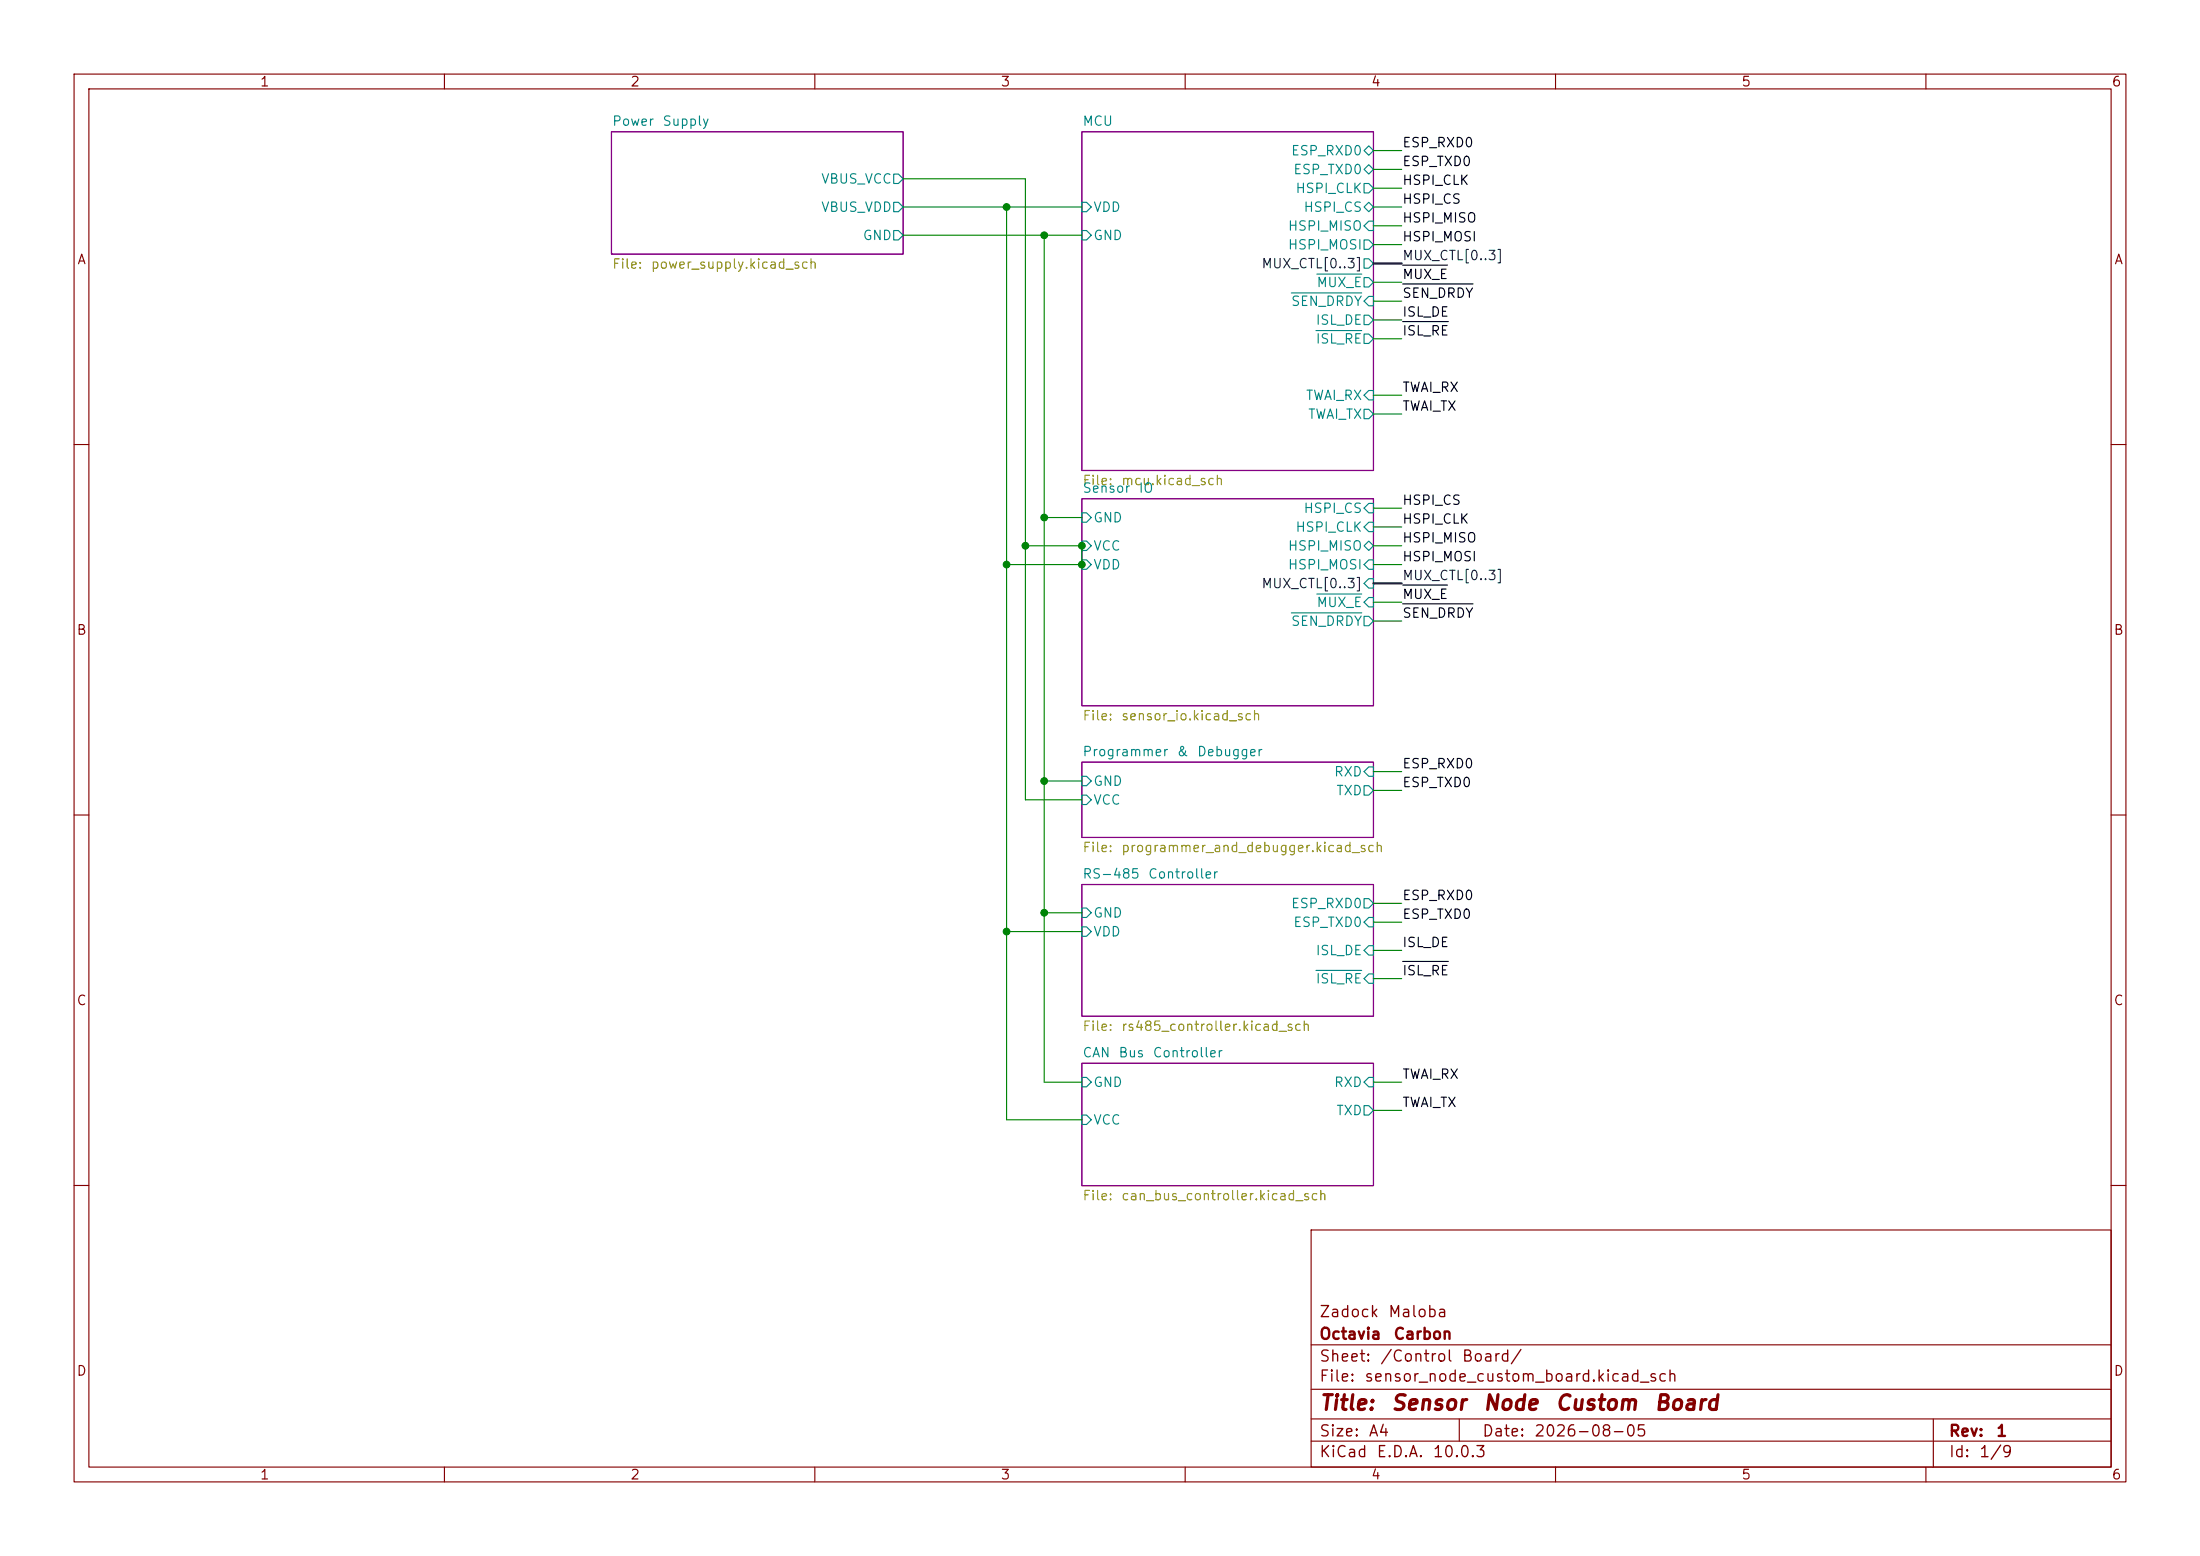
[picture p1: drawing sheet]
(kicad_sch
 (version 20260306)
 (generator "eeschema")
 (generator_version "10.0")
 (paper "A4")
 (title_block
  (title "Sensor Node Custom Board")
  (date "2026-08-05")
  (rev "1")
  (company "Octavia Carbon")
  (comment 1 "Zadock Maloba"))
 (lib_symbols)
 (junction
  (at 140.97 123.19)
  (diameter 0)
  (color 0 0 0 0))
 (junction
  (at 146.05 76.2)
  (diameter 0)
  (color 0 0 0 0))
 (junction
  (at 140.97 69.85)
  (diameter 0)
  (color 0 0 0 0))
 (junction
  (at 135.89 125.73)
  (diameter 0)
  (color 0 0 0 0))
 (junction
  (at 146.05 73.66)
  (diameter 0)
  (color 0 0 0 0))
 (junction
  (at 135.89 27.94)
  (diameter 0)
  (color 0 0 0 0))
 (junction
  (at 138.43 73.66)
  (diameter 0)
  (color 0 0 0 0))
 (junction
  (at 135.89 76.2)
  (diameter 0)
  (color 0 0 0 0))
 (junction
  (at 140.97 31.75)
  (diameter 0)
  (color 0 0 0 0))
 (junction
  (at 140.97 105.41)
  (diameter 0)
  (color 0 0 0 0))
 (wire
  (pts (xy 189.23 81.28) (xy 185.42 81.28))
  (stroke (width 0) (type default)))
 (wire
  (pts (xy 135.89 76.2) (xy 135.89 27.94))
  (stroke (width 0) (type default)))
 (wire
  (pts (xy 140.97 123.19) (xy 140.97 105.41))
  (stroke (width 0) (type default)))
 (wire
  (pts (xy 189.23 40.64) (xy 185.42 40.64))
  (stroke (width 0) (type default)))
 (bus
  (pts (xy 189.23 35.56) (xy 185.42 35.56))
  (stroke (width 0) (type default)))
 (wire
  (pts (xy 135.89 151.13) (xy 135.89 125.73))
  (stroke (width 0) (type default)))
 (wire
  (pts (xy 189.23 68.58) (xy 185.42 68.58))
  (stroke (width 0) (type default)))
 (wire
  (pts (xy 146.05 123.19) (xy 140.97 123.19))
  (stroke (width 0) (type default)))
 (wire
  (pts (xy 135.89 125.73) (xy 135.89 76.2))
  (stroke (width 0) (type default)))
 (wire
  (pts (xy 121.92 24.13) (xy 138.43 24.13))
  (stroke (width 0) (type default)))
 (wire
  (pts (xy 140.97 31.75) (xy 121.92 31.75))
  (stroke (width 0) (type default)))
 (wire
  (pts (xy 146.05 69.85) (xy 140.97 69.85))
  (stroke (width 0) (type default)))
 (wire
  (pts (xy 189.23 53.34) (xy 185.42 53.34))
  (stroke (width 0) (type default)))
 (wire
  (pts (xy 189.23 55.88) (xy 185.42 55.88))
  (stroke (width 0) (type default)))
 (wire
  (pts (xy 189.23 20.32) (xy 185.42 20.32))
  (stroke (width 0) (type default)))
 (wire
  (pts (xy 189.23 73.66) (xy 185.42 73.66))
  (stroke (width 0) (type default)))
 (wire
  (pts (xy 138.43 107.95) (xy 138.43 73.66))
  (stroke (width 0) (type default)))
 (wire
  (pts (xy 146.05 151.13) (xy 135.89 151.13))
  (stroke (width 0) (type default)))
 (wire
  (pts (xy 189.23 38.1) (xy 185.42 38.1))
  (stroke (width 0) (type default)))
 (wire
  (pts (xy 189.23 146.05) (xy 185.42 146.05))
  (stroke (width 0) (type default)))
 (wire
  (pts (xy 189.23 106.68) (xy 185.42 106.68))
  (stroke (width 0) (type default)))
 (wire
  (pts (xy 140.97 105.41) (xy 140.97 69.85))
  (stroke (width 0) (type default)))
 (wire
  (pts (xy 146.05 125.73) (xy 135.89 125.73))
  (stroke (width 0) (type default)))
 (wire
  (pts (xy 146.05 73.66) (xy 146.05 76.2))
  (stroke (width 0) (type default)))
 (wire
  (pts (xy 189.23 104.14) (xy 185.42 104.14))
  (stroke (width 0) (type default)))
 (wire
  (pts (xy 189.23 76.2) (xy 185.42 76.2))
  (stroke (width 0) (type default)))
 (wire
  (pts (xy 140.97 146.05) (xy 140.97 123.19))
  (stroke (width 0) (type default)))
 (wire
  (pts (xy 138.43 24.13) (xy 138.43 73.66))
  (stroke (width 0) (type default)))
 (wire
  (pts (xy 189.23 22.86) (xy 185.42 22.86))
  (stroke (width 0) (type default)))
 (wire
  (pts (xy 135.89 27.94) (xy 146.05 27.94))
  (stroke (width 0) (type default)))
 (wire
  (pts (xy 189.23 30.48) (xy 185.42 30.48))
  (stroke (width 0) (type default)))
 (wire
  (pts (xy 189.23 43.18) (xy 185.42 43.18))
  (stroke (width 0) (type default)))
 (wire
  (pts (xy 189.23 25.4) (xy 185.42 25.4))
  (stroke (width 0) (type default)))
 (bus
  (pts (xy 189.23 78.74) (xy 185.42 78.74))
  (stroke (width 0) (type default)))
 (wire
  (pts (xy 189.23 149.86) (xy 185.42 149.86))
  (stroke (width 0) (type default)))
 (wire
  (pts (xy 146.05 107.95) (xy 138.43 107.95))
  (stroke (width 0) (type default)))
 (wire
  (pts (xy 189.23 45.72) (xy 185.42 45.72))
  (stroke (width 0) (type default)))
 (wire
  (pts (xy 146.05 31.75) (xy 140.97 31.75))
  (stroke (width 0) (type default)))
 (wire
  (pts (xy 189.23 124.46) (xy 185.42 124.46))
  (stroke (width 0) (type default)))
 (wire
  (pts (xy 146.05 76.2) (xy 135.89 76.2))
  (stroke (width 0) (type default)))
 (wire
  (pts (xy 146.05 105.41) (xy 140.97 105.41))
  (stroke (width 0) (type default)))
 (wire
  (pts (xy 146.05 146.05) (xy 140.97 146.05))
  (stroke (width 0) (type default)))
 (wire
  (pts (xy 189.23 27.94) (xy 185.42 27.94))
  (stroke (width 0) (type default)))
 (wire
  (pts (xy 189.23 83.82) (xy 185.42 83.82))
  (stroke (width 0) (type default)))
 (wire
  (pts (xy 138.43 73.66) (xy 146.05 73.66))
  (stroke (width 0) (type default)))
 (wire
  (pts (xy 189.23 121.92) (xy 185.42 121.92))
  (stroke (width 0) (type default)))
 (wire
  (pts (xy 189.23 33.02) (xy 185.42 33.02))
  (stroke (width 0) (type default)))
 (wire
  (pts (xy 121.92 27.94) (xy 135.89 27.94))
  (stroke (width 0) (type default)))
 (wire
  (pts (xy 189.23 128.27) (xy 185.42 128.27))
  (stroke (width 0) (type default)))
 (wire
  (pts (xy 189.23 71.12) (xy 185.42 71.12))
  (stroke (width 0) (type default)))
 (wire
  (pts (xy 189.23 132.08) (xy 185.42 132.08))
  (stroke (width 0) (type default)))
 (wire
  (pts (xy 140.97 69.85) (xy 140.97 31.75))
  (stroke (width 0) (type default)))
 (label "~{ISL_RE}"
  (at 189.23 45.72 0)
  (effects (font (size 1.27 1.27)) (justify left bottom)))
 (label "MUX_CTL[0..3]"
  (at 189.23 35.56 0)
  (effects (font (size 1.27 1.27)) (justify left bottom)))
 (label "ESP_RXD0"
  (at 189.23 104.14 0)
  (effects (font (size 1.27 1.27)) (justify left bottom)))
 (label "HSPI_CS"
  (at 189.23 68.58 0)
  (effects (font (size 1.27 1.27)) (justify left bottom)))
 (label "HSPI_CS"
  (at 189.23 27.94 0)
  (effects (font (size 1.27 1.27)) (justify left bottom)))
 (label "HSPI_MISO"
  (at 189.23 73.66 0)
  (effects (font (size 1.27 1.27)) (justify left bottom)))
 (label "HSPI_CLK"
  (at 189.23 71.12 0)
  (effects (font (size 1.27 1.27)) (justify left bottom)))
 (label "MUX_CTL[0..3]"
  (at 189.23 78.74 0)
  (effects (font (size 1.27 1.27)) (justify left bottom)))
 (label "ESP_RXD0"
  (at 189.23 121.92 0)
  (effects (font (size 1.27 1.27)) (justify left bottom)))
 (label "~{SEN_DRDY}"
  (at 189.23 40.64 0)
  (effects (font (size 1.27 1.27)) (justify left bottom)))
 (label "~{SEN_DRDY}"
  (at 189.23 83.82 0)
  (effects (font (size 1.27 1.27)) (justify left bottom)))
 (label "ESP_TXD0"
  (at 189.23 124.46 0)
  (effects (font (size 1.27 1.27)) (justify left bottom)))
 (label "HSPI_MOSI"
  (at 189.23 76.2 0)
  (effects (font (size 1.27 1.27)) (justify left bottom)))
 (label "TWAI_TX"
  (at 189.23 149.86 0)
  (effects (font (size 1.27 1.27)) (justify left bottom)))
 (label "TWAI_RX"
  (at 189.23 53.34 0)
  (effects (font (size 1.27 1.27)) (justify left bottom)))
 (label "ESP_RXD0"
  (at 189.23 20.32 0)
  (effects (font (size 1.27 1.27)) (justify left bottom)))
 (label "ESP_TXD0"
  (at 189.23 22.86 0)
  (effects (font (size 1.27 1.27)) (justify left bottom)))
 (label "~{ISL_RE}"
  (at 189.23 132.08 0)
  (effects (font (size 1.27 1.27)) (justify left bottom)))
 (label "HSPI_MOSI"
  (at 189.23 33.02 0)
  (effects (font (size 1.27 1.27)) (justify left bottom)))
 (label "TWAI_RX"
  (at 189.23 146.05 0)
  (effects (font (size 1.27 1.27)) (justify left bottom)))
 (label "ESP_TXD0"
  (at 189.23 106.68 0)
  (effects (font (size 1.27 1.27)) (justify left bottom)))
 (label "~{MUX_E}"
  (at 189.23 38.1 0)
  (effects (font (size 1.27 1.27)) (justify left bottom)))
 (label "ISL_DE"
  (at 189.23 43.18 0)
  (effects (font (size 1.27 1.27)) (justify left bottom)))
 (label "TWAI_TX"
  (at 189.23 55.88 0)
  (effects (font (size 1.27 1.27)) (justify left bottom)))
 (label "ISL_DE"
  (at 189.23 128.27 0)
  (effects (font (size 1.27 1.27)) (justify left bottom)))
 (label "HSPI_MISO"
  (at 189.23 30.48 0)
  (effects (font (size 1.27 1.27)) (justify left bottom)))
 (label "~{MUX_E}"
  (at 189.23 81.28 0)
  (effects (font (size 1.27 1.27)) (justify left bottom)))
 (label "HSPI_CLK"
  (at 189.23 25.4 0)
  (effects (font (size 1.27 1.27)) (justify left bottom)))
 (sheet
  (at 146.05 67.31)
  (size 39.37 27.94)
  (exclude_from_sim no)
  (in_bom yes)
  (on_board yes)
  (dnp no)
  (fields_autoplaced yes)
  (stroke (width 0.1524) (type solid))
  (fill (color 0 0 0 0))
  (property "Sheetname" "Sensor IO" (at 146.05 66.5984 0) (show_name no) (do_not_autoplace no) (effects (font (size 1.27 1.27)) (justify left bottom)))
  (property "Sheetfile" "sensor_io.kicad_sch" (at 146.05 95.8346 0) (show_name no) (do_not_autoplace no) (effects (font (size 1.27 1.27)) (justify left top)))
  (pin "GND" input (at 146.05 69.85 180) (effects (font (size 1.27 1.27)) (justify left)))
  (pin "HSPI_CLK" input (at 185.42 71.12 0) (effects (font (size 1.27 1.27)) (justify right)))
  (pin "HSPI_CS" input (at 185.42 68.58 0) (effects (font (size 1.27 1.27)) (justify right)))
  (pin "HSPI_MISO" tri_state (at 185.42 73.66 0) (effects (font (size 1.27 1.27)) (justify right)))
  (pin "HSPI_MOSI" input (at 185.42 76.2 0) (effects (font (size 1.27 1.27)) (justify right)))
  (pin "MUX_CTL[0..3]" input (at 185.42 78.74 0) (effects (font (size 1.27 1.27)) (justify right)))
  (pin "VCC" input (at 146.05 73.66 180) (effects (font (size 1.27 1.27)) (justify left)))
  (pin "VDD" input (at 146.05 76.2 180) (effects (font (size 1.27 1.27)) (justify left)))
  (pin "~{MUX_E}" input (at 185.42 81.28 0) (effects (font (size 1.27 1.27)) (justify right)))
  (pin "~{SEN_DRDY}" output (at 185.42 83.82 0) (effects (font (size 1.27 1.27)) (justify right))))
 (sheet
  (at 146.05 143.51)
  (size 39.37 16.51)
  (exclude_from_sim no)
  (in_bom yes)
  (on_board yes)
  (dnp no)
  (fields_autoplaced yes)
  (stroke (width 0.1524) (type solid))
  (fill (color 0 0 0 0))
  (property "Sheetname" "CAN Bus Controller" (at 146.05 142.7984 0) (show_name no) (do_not_autoplace no) (effects (font (size 1.27 1.27)) (justify left bottom)))
  (property "Sheetfile" "can_bus_controller.kicad_sch" (at 146.05 160.6046 0) (show_name no) (do_not_autoplace no) (effects (font (size 1.27 1.27)) (justify left top)))
  (pin "GND" input (at 146.05 146.05 180) (effects (font (size 1.27 1.27)) (justify left)))
  (pin "RXD" input (at 185.42 146.05 0) (effects (font (size 1.27 1.27)) (justify right)))
  (pin "TXD" output (at 185.42 149.86 0) (effects (font (size 1.27 1.27)) (justify right)))
  (pin "VCC" input (at 146.05 151.13 180) (effects (font (size 1.27 1.27)) (justify left))))
 (sheet
  (at 82.55 17.78)
  (size 39.37 16.51)
  (exclude_from_sim no)
  (in_bom yes)
  (on_board yes)
  (dnp no)
  (fields_autoplaced yes)
  (stroke (width 0.1524) (type solid))
  (fill (color 0 0 0 0))
  (property "Sheetname" "Power Supply" (at 82.55 17.0684 0) (show_name no) (do_not_autoplace no) (effects (font (size 1.27 1.27)) (justify left bottom)))
  (property "Sheetfile" "power_supply.kicad_sch" (at 82.55 34.8746 0) (show_name no) (do_not_autoplace no) (effects (font (size 1.27 1.27)) (justify left top)))
  (pin "GND" output (at 121.92 31.75 0) (effects (font (size 1.27 1.27)) (justify right)))
  (pin "VBUS_VCC" output (at 121.92 24.13 0) (effects (font (size 1.27 1.27)) (justify right)))
  (pin "VBUS_VDD" output (at 121.92 27.94 0) (effects (font (size 1.27 1.27)) (justify right))))
 (sheet
  (at 146.05 102.87)
  (size 39.37 10.16)
  (exclude_from_sim no)
  (in_bom yes)
  (on_board yes)
  (dnp no)
  (fields_autoplaced yes)
  (stroke (width 0.1524) (type solid))
  (fill (color 0 0 0 0))
  (property "Sheetname" "Programmer & Debugger" (at 146.05 102.1584 0) (show_name no) (do_not_autoplace no) (effects (font (size 1.27 1.27)) (justify left bottom)))
  (property "Sheetfile" "programmer_and_debugger.kicad_sch" (at 146.05 113.6146 0) (show_name no) (do_not_autoplace no) (effects (font (size 1.27 1.27)) (justify left top)))
  (pin "GND" input (at 146.05 105.41 180) (effects (font (size 1.27 1.27)) (justify left)))
  (pin "RXD" input (at 185.42 104.14 0) (effects (font (size 1.27 1.27)) (justify right)))
  (pin "TXD" output (at 185.42 106.68 0) (effects (font (size 1.27 1.27)) (justify right)))
  (pin "VCC" input (at 146.05 107.95 180) (effects (font (size 1.27 1.27)) (justify left))))
 (sheet
  (at 146.05 119.38)
  (size 39.37 17.78)
  (exclude_from_sim no)
  (in_bom yes)
  (on_board yes)
  (dnp no)
  (fields_autoplaced yes)
  (stroke (width 0.1524) (type solid))
  (fill (color 0 0 0 0))
  (property "Sheetname" "RS-485 Controller" (at 146.05 118.6684 0) (show_name no) (do_not_autoplace no) (effects (font (size 1.27 1.27)) (justify left bottom)))
  (property "Sheetfile" "rs485_controller.kicad_sch" (at 146.05 137.7446 0) (show_name no) (do_not_autoplace no) (effects (font (size 1.27 1.27)) (justify left top)))
  (pin "ESP_RXD0" output (at 185.42 121.92 0) (effects (font (size 1.27 1.27)) (justify right)))
  (pin "ESP_TXD0" input (at 185.42 124.46 0) (effects (font (size 1.27 1.27)) (justify right)))
  (pin "GND" input (at 146.05 123.19 180) (effects (font (size 1.27 1.27)) (justify left)))
  (pin "ISL_DE" input (at 185.42 128.27 0) (effects (font (size 1.27 1.27)) (justify right)))
  (pin "VDD" input (at 146.05 125.73 180) (effects (font (size 1.27 1.27)) (justify left)))
  (pin "~{ISL_RE}" input (at 185.42 132.08 0) (effects (font (size 1.27 1.27)) (justify right))))
 (sheet
  (at 146.05 17.78)
  (size 39.37 45.72)
  (exclude_from_sim no)
  (in_bom yes)
  (on_board yes)
  (dnp no)
  (fields_autoplaced yes)
  (stroke (width 0.1524) (type solid))
  (fill (color 0 0 0 0))
  (property "Sheetname" "MCU" (at 146.05 17.0684 0) (show_name no) (do_not_autoplace no) (effects (font (size 1.27 1.27)) (justify left bottom)))
  (property "Sheetfile" "mcu.kicad_sch" (at 146.05 64.0846 0) (show_name no) (do_not_autoplace no) (effects (font (size 1.27 1.27)) (justify left top)))
  (pin "ESP_RXD0" bidirectional (at 185.42 20.32 0) (effects (font (size 1.27 1.27)) (justify right)))
  (pin "ESP_TXD0" bidirectional (at 185.42 22.86 0) (effects (font (size 1.27 1.27)) (justify right)))
  (pin "GND" input (at 146.05 31.75 180) (effects (font (size 1.27 1.27)) (justify left)))
  (pin "HSPI_CLK" output (at 185.42 25.4 0) (effects (font (size 1.27 1.27)) (justify right)))
  (pin "HSPI_CS" bidirectional (at 185.42 27.94 0) (effects (font (size 1.27 1.27)) (justify right)))
  (pin "HSPI_MISO" input (at 185.42 30.48 0) (effects (font (size 1.27 1.27)) (justify right)))
  (pin "HSPI_MOSI" output (at 185.42 33.02 0) (effects (font (size 1.27 1.27)) (justify right)))
  (pin "MUX_CTL[0..3]" output (at 185.42 35.56 0) (effects (font (size 1.27 1.27)) (justify right)))
  (pin "VDD" input (at 146.05 27.94 180) (effects (font (size 1.27 1.27)) (justify left)))
  (pin "~{MUX_E}" output (at 185.42 38.1 0) (effects (font (size 1.27 1.27)) (justify right)))
  (pin "~{SEN_DRDY}" input (at 185.42 40.64 0) (effects (font (size 1.27 1.27)) (justify right)))
  (pin "ISL_DE" output (at 185.42 43.18 0) (effects (font (size 1.27 1.27)) (justify right)))
  (pin "~{ISL_RE}" output (at 185.42 45.72 0) (effects (font (size 1.27 1.27)) (justify right)))
  (pin "TWAI_RX" input (at 185.42 53.34 0) (effects (font (size 1.27 1.27)) (justify right)))
  (pin "TWAI_TX" output (at 185.42 55.88 0) (effects (font (size 1.27 1.27)) (justify right))))
 (sheet_instances
  (path ""
   (page "1")))
 (embedded_fonts no))
